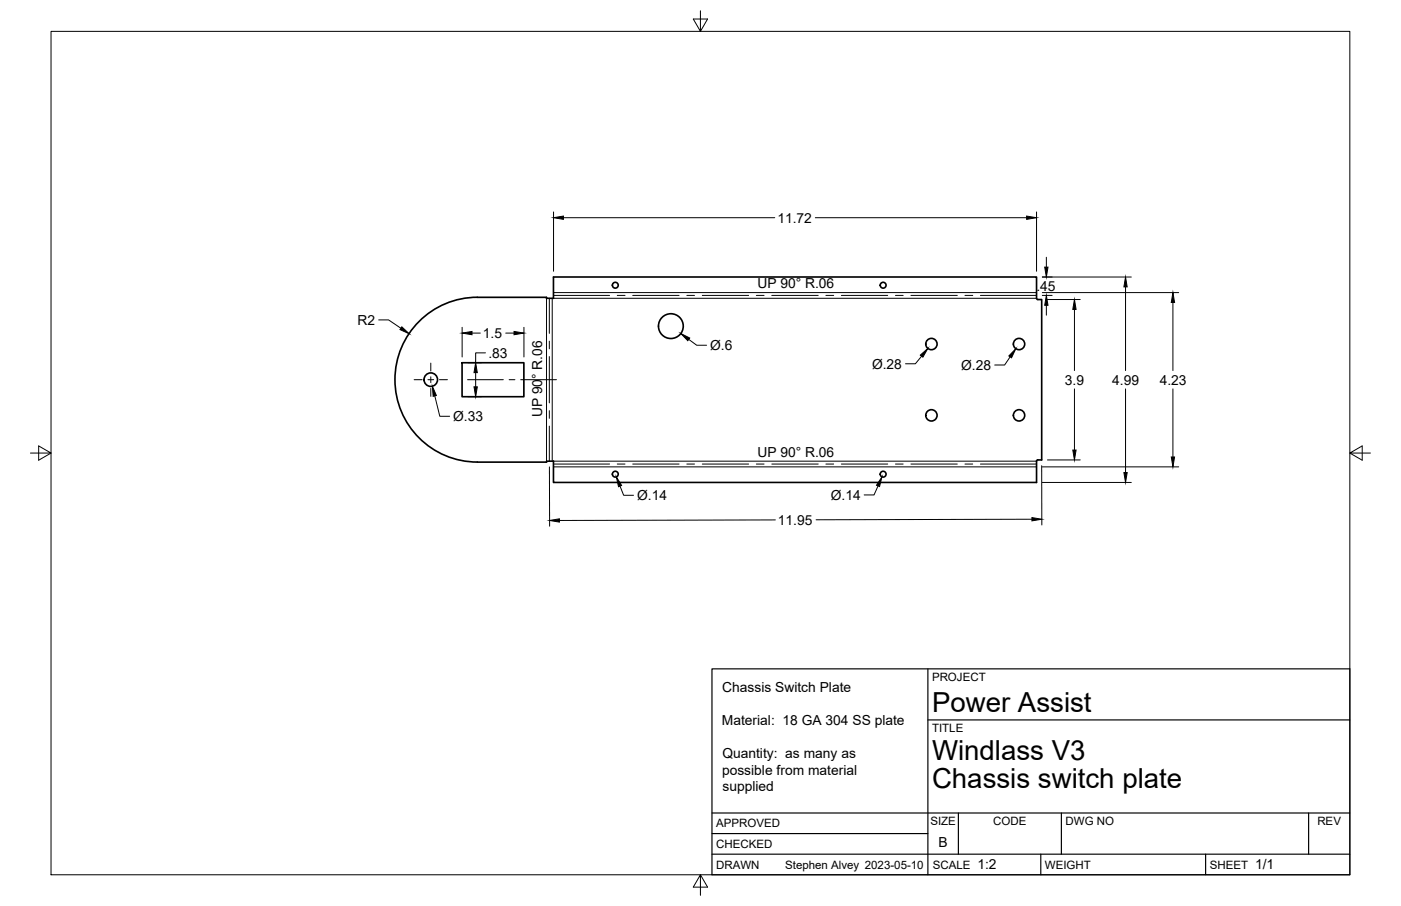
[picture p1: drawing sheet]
<svg xmlns="http://www.w3.org/2000/svg" width="432mm" height="279mm" viewBox="0 0 432 279" stroke-linecap="round" stroke-linejoin="round" font-family="sans-serif">
<!-- layer: Visible -->
<g fill="none" stroke="#000" stroke-width=".51">
<path d="M147.1 91.7h21.3v.3h2.2v-6.6h148.9v6.6l.3 .4h1.3v49.4h-1.2l-.4 .4v6.6h-148.9v-6.6h-2.2v.3h-21.3M147.1 91.7a25.4 25.4 0 0 0-25.4 25.4 25.4 25.4 0 0 0 25.4 25.4M142.4 111.9h19.1v10.4h-19.1z"/>
<circle cx="189.6" cy="88" r=".9"/>
<circle cx="272.2" cy="88" r=".9"/>
<circle cx="132.8" cy="117.1" r="2.09"/>
<circle cx="206.8" cy="100.6" r="3.8"/>
<circle cx="287.1" cy="106.1" r="1.75"/>
<circle cx="314.1" cy="106.1" r="1.75"/>
<circle cx="287.1" cy="128.1" r="1.75"/>
<circle cx="314.1" cy="128.1" r="1.75"/>
<circle cx="189.6" cy="146.2" r=".9"/>
<circle cx="272.2" cy="146.2" r=".9"/>
</g>
<!-- layer: Bend Center -->
<g fill="none" stroke="#000" stroke-width=".31">
<path d="M169.3 92v10.8M170.6 91.1h17.3M190.2 91.1h2.4M195 91.1h14.3M211.7 91.1h2.4M216.5 91.1h14.2M233.1 91.1h2.4M237.9 91.1h14.3M254.6 91.1h2.3M259.3 91.1h14.3M276 91.1h2.4M280.8 91.1h14.2"/>
<path d="M297.4 91.1h2.4M302.2 91.1h17.3M169.3 105.2v2.4M169.3 110v14.2M169.3 126.6v2.4M169.3 131.4v10.8M170.6 143.1h17.3M190.2 143.1h2.4M195 143.1h14.3M211.7 143.1h2.4M216.5 143.1h14.2M233.1 143.1h2.4"/>
<path d="M237.9 143.1h14.3M254.6 143.1h2.3M259.3 143.1h14.3M276 143.1h2.4M280.8 143.1h14.2M297.4 143.1h2.4M302.2 143.1h17.3"/>
</g>
<!-- layer: Visible Narrow -->
<path d="M168.4 92v50.2M170.2 92v50.2M170.6 90.2h148.9M170.6 92h148.9M170.6 144h148.9M170.6 142.2h148.9" fill="none" stroke="#000" stroke-width=".31"/>
<!-- layer: Border -->
<path d="M15.7 9.7h400.3v260.1h-400.3zM215.9 3.3v6.4l-2.2-3.8h4.4l-2.2 3.8M9.4 139.7h6.3l-3.8-2.2v4.4l3.8-2.2M416 139.7l3.8 2.2v-4.4l-3.8 2.2h6.4M215.9 269.8l2.2 3.8h-4.4l2.2-3.8v6.3" fill="none" stroke="#000" stroke-width=".31"/>
<!-- layer: Titleblock -->
<path d="M219.4 206.3h196.6v63.5h-196.6zM286 206.3v63.5M286 222h130M219.4 257.1h66.6M219.4 250.7h196.6M295.4 250.7v12.7M327.1 250.7v12.7M403.3 250.7v12.7M219.4 263.4h196.6M320.8 263.4v6.4M371.6 263.4v6.4" fill="none" stroke="#000" stroke-width=".36"/>
<!-- layer: FD_Dimensions -->
<g fill="none" stroke="#000" stroke-width=".31">
<path d="M170.6 65.4v18.3M173.7 67.1h65.1M251.3 67.1h65.1M319.5 65.4v18.3M322.5 79.3v3.1M116.7 98.7h3.1l3.7 2.5M321.2 85.4h27.5M321.2 91.1h3.1M321.2 90.2h42.1M322.5 94.1v3.1M322.8 92.4h10.1M331.2 95.4v18.9"/>
<path d="M346.9 88.5v25.8M361.5 93.3v21M142.4 100.9v9.2M144.2 111.9h4.2M145.5 102.7h2.5M146.6 114.9v4.4M149.6 108.8h-3v3.1M155.9 102.7h2.5M161.5 100.9v9.2M212.3 104.7l2.4 1.8h3.1M284.1 109.8l-2 2.4h-3M311.3 110l-1.7 2.6h-3"/>
<path d="M331.2 119.9v18.9M346.9 119.9v25.8M361.5 119.9v21M134 122.1l1.6 6.3h3M144.2 122.3h4.2M169.3 144l.1 18.3M191.1 149.9l1.1 2.8h3.1M270.6 149.9l-1.2 2.7h-3.1M321.1 143.6v18.3M321.2 148.8h27.5M321.2 144h42.1M322.8 141.8h10.1"/>
<path d="M239 160.3l-66.6 .2M318.1 160.1l-66.6 .2"/>
</g>
<g fill="#000" stroke="#000" stroke-width=".31">
<path d="M170.6 67.1l3.1-.5v1zM316.4 66.6l3.1 .5-3.1 .5zM322 82.4h1l-.5 3zM322.5 91.1l.5 3h-1zM331.2 92.4l.5 3h-1.1zM346.9 85.4l.5 3.1h-1zM361.5 90.2l.5 3.1h-1zM123.8 100.8l2.3 2.1-2.8-1.3zM142.4 102.7l3.1-.5v1zM146.1 119.3h1l-.5 3zM146.6 111.9l.5 3h-1zM158.4 102.2l3.1 .5-3.1 .5z"/>
<path d="M209.8 102.8l2.8 1.4-.6 .9zM283.7 109.5l2.3-2-1.6 2.7zM313.1 107.5l-1.3 2.8-.9-.5zM133.3 119.1l1.2 2.9-1 .2zM330.6 138.8h1.1l-.5 3zM169.4 160.5l3-.5v1zM190 147.1l1.6 2.6-1 .4zM271.8 147.1l-.7 3-.9-.5zM318.1 159.6l3 .5-3 .5zM346.4 145.7h1l-.5 3.1zM361 140.9h1l-.5 3.1z"/>
</g>
<!-- layer: Smart Centers -->
<path d="M127.6 117.1h2.5M131.9 117.1h1.8M132.8 112v2.4M132.8 116.2v1.8M132.8 119.8v2.4M135.4 117.1h2.5M144.1 117.1h11M156.9 117.1h1.8M160.5 117.1h11" fill="none" stroke="#000" stroke-width=".31"/>
<g font-size="8.5">
<text x="287.3" y="219.5">Power Assist</text>
<text x="287.3" y="234.5">Windlass V3</text>
<text x="287.3" y="243.1">Chassis switch plate</text>
</g>
<g font-size="4.3">
<text x="239.6" y="68.7">11.72</text>
<text x="233.4" y="88.9">UP 90° R.06</text>
<text x="319.4" y="89.8">.45</text>
<text x="110.2" y="100.2">R2</text>
<text x="148.8" y="104.2">1.5</text>
<text x="218.9" y="107.9">Ø.6</text>
<text x="150.5" y="110.3">.83</text>
<text x="268.8" y="113.7">Ø.28</text>
<text x="296.2" y="114">Ø.28</text>
<text x="328.2" y="118.6">3.9</text>
<text x="342.8" y="118.6">4.99</text>
<text x="357.4" y="118.6">4.23</text>
<text x="139.7" y="129.8">Ø.33</text>
<text x="167.1" y="128.7" transform="rotate(-90 167.1 128.7)">UP 90° R.06</text>
<text x="233.4" y="140.9">UP 90° R.06</text>
<text x="196.4" y="154.2">Ø.14</text>
<text x="256.1" y="154.1">Ø.14</text>
<text x="239.8" y="161.8">11.95</text>
<text x="222.6" y="213.3">Chassis Switch Plate</text>
<text x="222.5" y="223.6">Material: 18 GA 304 SS plate</text>
<text x="222.6" y="233.8">Quantity: as many as</text>
<text x="222.5" y="238.9">possible from material</text>
<text x="222.7" y="244">supplied</text>
<text x="289.3" y="261.2">B</text>
<text x="301.2" y="268.1">1:2</text>
<text x="386.8" y="268.1">1/1</text>
</g>
<g font-size="3.5">
<text x="287.3" y="210.1">PROJECT</text>
<text x="287.3" y="225.8">TITLE</text>
<text x="220.7" y="255.2">APPROVED</text>
<text x="286.7" y="254.5">SIZE</text>
<text x="306.1" y="254.5">CODE</text>
<text x="328.4" y="254.5">DWG NO</text>
<text x="406" y="254.5">REV</text>
<text x="220.7" y="261.5">CHECKED</text>
<text x="220.7" y="267.9">DRAWN</text>
<text x="242" y="267.9">Stephen Alvey 2023-05-10</text>
<text x="287.5" y="267.9">SCALE</text>
<text x="322.1" y="267.9">WEIGHT</text>
<text x="372.9" y="267.9">SHEET</text>
</g>
</svg>
